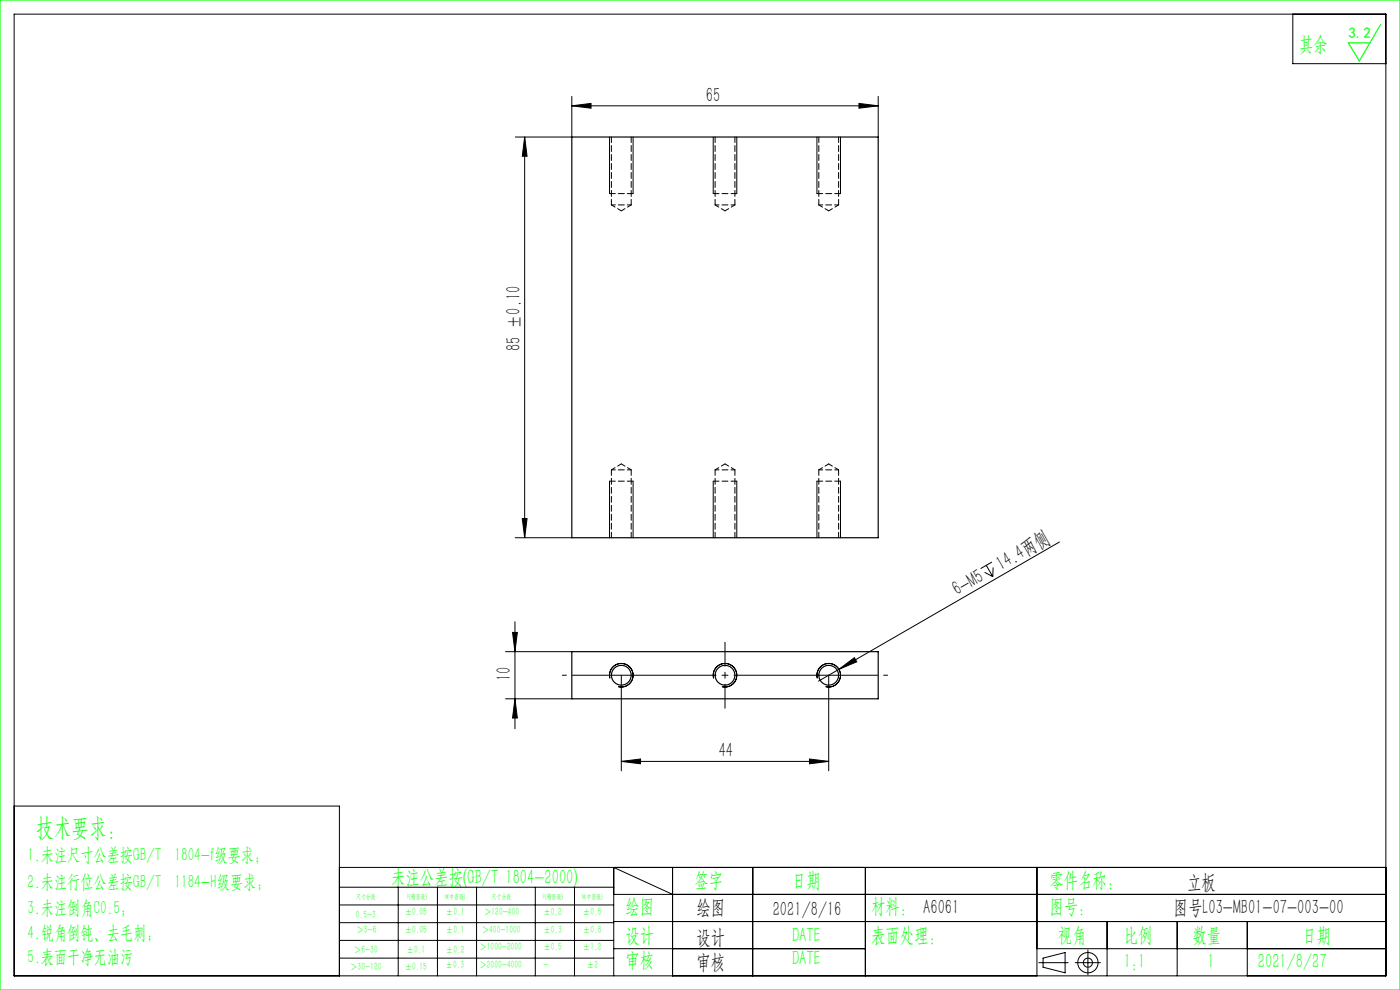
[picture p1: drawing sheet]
<svg xmlns="http://www.w3.org/2000/svg" width="297mm" height="210mm" viewBox="0 0 297 210" stroke-linecap="round" stroke-linejoin="round" font-family="sans-serif">
<g fill="none" stroke="#000" stroke-width=".21">
<path d="M3 3h291v204h-291zM274.3 3v10.5h19.7M111.3 29.1l.5 4h-1zM111.3 29.1v85M121.3 22.4l4.1-.5v1.1zM121.3 20.4v8.7h-12M121.3 22.4h65M129.3 29.1v12M134.3 29.1v12M151.3 29.1v12M156.3 29.1v12M173.3 29.1v12"/>
<path d="M178.3 29.1v12M182.2 21.9l4.1 .5-4.1 .6zM186.3 20.4v8.7M109.3 114.1h12M110.8 110h1l-.5 4.1zM129.3 102.1v12M134.3 102.1v12M151.3 102.1v12M156.3 102.1v12M173.3 102.1v12M178.3 102.1v12M209.2 119.9l1.4 2.4"/>
<path d="M210.4 119.2l-2.4 1.4M224.8 115l-46.8 27M107.2 138.2h14.1M108.7 134.2h1.1l-.6 4zM109.2 131.9v22.7M208.9 121.4l1.7 .9M210.7 120.4l-.1 1.9M107.2 148.2h14.1M109.2 148.2l.6 4.1h-1.1zM129.4 143.9a2.5 2.5 0 0 1 2.2-3.2 2.5 2.5 0 0 1 2.7 2.7 2.5 2.5 0 0 1-3.1 2.2M131.8 143.2v20.3M151.4 143.9a2.5 2.5 0 0 1 2.2-3.2 2.5 2.5 0 0 1 2.7 2.7 2.5 2.5 0 0 1-3.1 2.2"/>
<path d="M173.4 143.9a2.5 2.5 0 0 1 2.2-3.2 2.5 2.5 0 0 1 2.7 2.7 2.5 2.5 0 0 1-3.1 2.2M175.8 143.2v20.3M178 142l3.2-2.5 .6 .9zM178 142l-4.4 2.5M3 171h69v36M131.8 161.5l4.1-.5v1zM131.8 161.5h44M171.7 161l4.1 .5-4.1 .5zM72 184h222M72 188.2h58.2M72 192h58.2M72 195.7h58.2"/>
<path d="M72 199.5h58.2M84.5 188.2v18.8M92.8 188.2v18.8M101.1 188.2v18.8M113.6 188.2v18.8M121.9 188.2v18.8M130.2 189.7h163.8M130.2 195.5h163.8M142.7 189.7l-12.5-5.7v23M142.7 184v23M159.7 184v23M183.6 184v23"/>
<path d="M220 184v23M234.9 195.5v11.5M249.7 195.5v11.5M264.6 195.5v11.5M72 203.2h58.2M130.2 201.2h53.4M220 201.2h74M220.4 204.2h6.2M221.3 203.2l4.7-1.1v4.3l-4.7-1.2zM228.1 204.2h5.3M230.8 201.5v5.3"/>
<circle cx="230.8" cy="204.2" r="2.15"/>
<circle cx="230.8" cy="204.2" r=".96"/>
</g>
<path d="M153.8 150.2v-14" fill="none" stroke="#000" stroke-width=".21" stroke-dasharray="30.5 1.3 1.3 1.3" stroke-dashoffset="25.4"/>
<path d="M188.3 143.2h-69" fill="none" stroke="#000" stroke-width=".21" stroke-dasharray="30.5 1.3 1.3 1.3" stroke-dashoffset="-2.1"/>
<path d="M0 0h297v210h-297zM292.9 5.2l-4.5 7.7-2.4-3.8h4.6" fill="none" stroke="#0f0" stroke-width=".25"/>
<path d="M129.3 41.1h5M151.3 41.1h5M173.3 41.1h5M134.3 102.1h-5M156.3 102.1h-5M178.3 102.1h-5" fill="none" stroke="#000" stroke-width=".21" stroke-dasharray="1.3 .6"/>
<g fill="#000">
<path d="M178 142l3.2-2.5 .6 .9z"/>
<path d="M111.3 29.1l.5 4h-1zM110.8 110h1l-.5 4.1z"/>
<path d="M182.2 21.9l4.1 .5-4.1 .6zM121.3 22.4l4.1-.5v1.1z"/>
<path d="M109.2 148.2l.6 4.1h-1.1zM108.7 134.2h1.1l-.6 4z"/>
<path d="M131.8 161.5l4.1-.5v1zM171.7 161l4.1 .5-4.1 .5z"/>
</g>
<g fill="none" stroke="#000" stroke-width=".25">
<path d="M121.3 29.1h65v85h-65zM121.3 138.2h65v10h-65z"/>
<circle cx="131.8" cy="143.2" r="2.1"/>
<circle cx="153.8" cy="143.2" r="2.1"/>
<circle cx="175.8" cy="143.2" r="2.1"/>
</g>
<g fill="none" stroke="#000" stroke-width=".21" stroke-dasharray="1.3 .6" stroke-dashoffset=".4">
<path d="M129.7 43.5h4.2M129.7 43.5l2.1 1.2M131.8 44.7l2.1-1.2M151.7 43.5h4.2M151.7 43.5l2.1 1.2M153.8 44.7l2.1-1.2M173.7 43.5h4.2M173.7 43.5l2.1 1.2M175.8 44.7l2.1-1.2M131.8 98.4l-2.1 1.3M133.9 99.7h-4.2M133.9 99.7l-2.1-1.3"/>
<path d="M153.8 98.4l-2.1 1.3M155.9 99.7h-4.2M155.9 99.7l-2.1-1.3M175.8 98.4l-2.1 1.3M177.9 99.7h-4.2M177.9 99.7l-2.1-1.3"/>
</g>
<path d="M129.7 29.1v14.4M151.7 29.1v14.4M173.7 29.1v14.4M133.9 43.5v-14.4M155.9 43.5v-14.4M177.9 43.5v-14.4M129.7 99.7v14.4M151.7 99.7v14.4M173.7 99.7v14.4M133.9 114.1v-14.4M155.9 114.1v-14.4M177.9 114.1v-14.4" fill="none" stroke="#000" stroke-width=".21" stroke-dasharray="1.3 .6" stroke-dashoffset=".1"/>
<text font-size="5.4" fill="#0f0" x="7.7" y="177.2">技术要求：</text>
<g font-size="4.4" fill="#0f0">
<text x="275.6" y="10.8">其余</text>
<text x="83" y="187.5">未注公差按(GB/T 1804-2000)</text>
<text x="147.3" y="188">签字</text>
<text x="168" y="188">日期</text>
<text x="222.6" y="188">零件名称：</text>
<text x="132.7" y="193.6">绘图</text>
<text x="184.8" y="193.6">材料： A6061</text>
<text x="222.6" y="193.6">图号：</text>
<text x="132.7" y="199.8">设计</text>
<text x="168" y="199.8">DATE</text>
<text x="184.8" y="199.8">表面处理：</text>
<text x="224.4" y="199.8">视角</text>
<text x="238.4" y="199.8">比例</text>
<text x="253" y="199.8">数量</text>
<text x="276.3" y="199.8">日期</text>
<text x="132.7" y="205.1">审核</text>
<text x="168" y="204.6">DATE</text>
<text x="238.4" y="205.3">1:1</text>
<text x="256.2" y="205.3">1</text>
<text x="266.9" y="205.3">2021/8/27</text>
</g>
<g font-size="4.4">
<text x="149.7" y="21.6">65</text>
<text x="110.4" y="74.4" transform="rotate(-90 110.4 74.4)">85 ±0.10</text>
<text x="212.4" y="121.1" transform="rotate(-30 212.4 121.1)">14.4两侧</text>
<text x="203.1" y="126.5" transform="rotate(-30 203.1 126.5)">6-M5</text>
<text x="108.4" y="144.5" transform="rotate(-90 108.4 144.5)">10</text>
<text x="152.5" y="160.6">44</text>
<text x="251.8" y="188.6">立板</text>
<text x="147.8" y="194">绘图</text>
<text x="163.9" y="194.3">2021/8/16</text>
<text x="249" y="194">图号L03-MB01-07-003-00</text>
<text x="147.8" y="200.2">设计</text>
<text x="147.8" y="205.5">审核</text>
</g>
<g font-size="4" fill="#0f0">
<text x="5.9" y="182.6">1.未注尺寸公差按GB/T 1804-f级要求；</text>
<text x="5.9" y="188.4">2.未注行位公差按GB/T 1184-H级要求；</text>
<text x="5.9" y="193.9">3.未注倒角C0.5；</text>
<text x="5.9" y="199.2">4.锐角倒钝、去毛刺；</text>
<text x="5.9" y="204.2">5.表面干净无油污</text>
</g>
<text font-size="3.2" fill="#0f0" x="286.1" y="8">3.2</text>
<g font-size="2.3" fill="#0f0">
<text x="75.5" y="194.7">0.5-3</text>
<text x="75.6" y="198">＞3-6</text>
<text x="85.9" y="194.2">±0.05</text>
<text x="85.9" y="198">±0.05</text>
<text x="94.6" y="194.2">±0.1</text>
<text x="94.6" y="198">±0.1</text>
<text x="102.2" y="198">＞400-1000</text>
<text x="102.7" y="194.2">＞120-400</text>
<text x="115.3" y="194.2">±0.2</text>
<text x="115.3" y="198">±0.3</text>
<text x="123.7" y="194.2">±0.5</text>
<text x="123.7" y="198">±0.8</text>
<text x="75.1" y="202.2">＞6-30</text>
<text x="86.3" y="202.2">±0.1</text>
<text x="94.6" y="202.2">±0.2</text>
<text x="101.7" y="201.6">＞1000-2000</text>
<text x="115.3" y="201.6">±0.5</text>
<text x="123.7" y="201.6">±1.2</text>
<text x="74.3" y="205.8">＞30-120</text>
<text x="85.9" y="205.8">±0.15</text>
<text x="94.5" y="205.4">±0.3</text>
<text x="101.7" y="205.4">＞2000-4000</text>
<text x="115.3" y="205.4">-</text>
<text x="124.5" y="205.4">±2</text>
</g>
<g font-size="1.5" fill="#0f0">
<text x="75.5" y="190.6">尺寸分段</text>
<text x="86.4" y="190.6">F(精密级)</text>
<text x="94.4" y="190.6">M(中密级)</text>
<text x="104.3" y="190.6">尺寸分段</text>
<text x="115.2" y="190.6">F(精密级)</text>
<text x="123.5" y="190.6">M(中密级)</text>
</g>
</svg>
